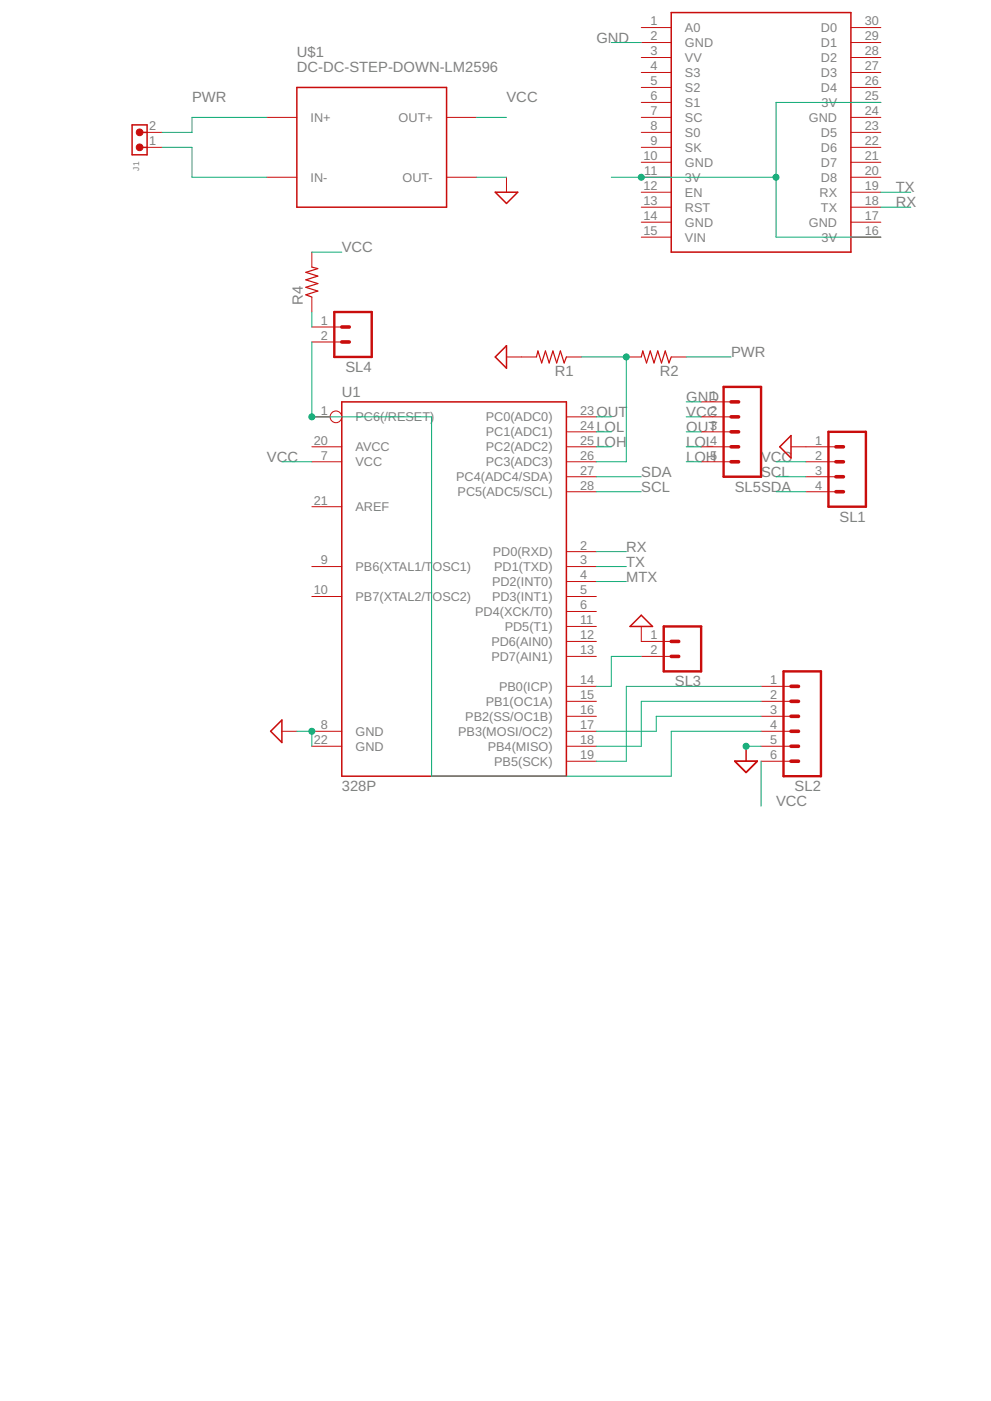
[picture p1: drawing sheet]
<svg xmlns="http://www.w3.org/2000/svg" width="420mm" height="594mm" viewBox="0 0 420 594" stroke-linecap="round" stroke-linejoin="round" font-family="sans-serif">
<path d="M284.6 5.3h76.2v101.6h-76.2zM125.9 37.1h63.4v50.8h-63.4zM56 53h6.4v12.6h-6.4zM59.2 56.1h3.2M59.2 62.5h3.2M210 81.5h9.5l-4.8 4.8zM214.7 146.6v9.5l-4.7-4.7zM144.9 170.4h95.2v158.7h-95.2zM335.4 184.7v9.5l-4.8-4.7zM271.9 260.9l4.7 4.7h-9.5zM119.5 305.3v9.6l-4.8-4.8zM311.6 322.8h9.5l-4.8 4.8z" fill="none" stroke="#c90d0c" stroke-width=".63"/>
<g fill="none" stroke="#c90d0c" stroke-width=".42">
<path d="M271.9 11.7h12.7M271.9 18h12.7M360.8 11.7h12.7M360.8 18h12.7M271.9 24.4h12.7M271.9 30.7h12.7M271.9 37.1h12.7M360.8 24.4h12.7M360.8 30.7h12.7M360.8 37.1h12.7M62.4 56.1h6.3M113.2 49.8h12.7"/>
<path d="M189.3 49.8h12.7M271.9 56.1h12.7M271.9 49.8h12.7M271.9 43.4h12.7M360.8 56.1h12.7M360.8 49.8h12.7M360.8 43.4h12.7M62.4 62.5h6.3M113.2 75.2h12.7M189.3 75.2h12.7M214.7 75.2v6.3M271.9 62.5h12.7"/>
<path d="M271.9 75.2h12.7M271.9 68.8h12.7M360.8 62.5h12.7M360.8 75.2h12.7M360.8 68.8h12.7M271.9 81.5h12.7M271.9 87.9h12.7M271.9 94.2h12.7M360.8 81.5h12.7M360.8 87.9h12.7M360.8 94.2h12.7M132.2 106.9v6.4"/>
<path d="M271.9 100.6h12.7M360.8 100.6h12.7M132.2 138.7h12.7M132.2 126v6.3M132.2 145h12.7M214.7 151.4h12.7M240.1 151.4h6.4M265.5 151.4h6.4M284.6 151.4h6.3M132.2 176.8h7.8M240.1 176.8h12.7M297.3 176.8h12.7"/>
<path d="M297.3 170.4h12.7M132.2 195.8h12.7M132.2 189.5h12.7M240.1 195.8h12.7M240.1 189.5h12.7M240.1 183.1h12.7M297.3 195.8h12.7M297.3 189.5h12.7M297.3 183.1h12.7M335.4 189.5h19M341.7 195.8h12.7M132.2 214.9h12.7"/>
<path d="M240.1 208.5h12.7M240.1 202.2h12.7M341.7 208.5h12.7M341.7 202.2h12.7M240.1 233.9h12.7M132.2 252.9h12.7M132.2 240.2h12.7M240.1 252.9h12.7M240.1 240.2h12.7M240.1 259.3h12.7M240.1 246.6h12.7M240.1 278.3h12.7"/>
<path d="M240.1 272h12.7M240.1 265.6h12.7M271.9 278.3h12.7M271.9 265.6v6.4h12.7M240.1 297.4h12.7M240.1 291h12.7M322.7 297.4h12.7M322.7 291h12.7M119.5 310.1h6.4M132.2 310.1h12.7M132.2 316.4h12.7M240.1 310.1h12.7"/>
<path d="M240.1 316.4h12.7M240.1 303.7h12.7M316.3 316.4v6.4M322.7 310.1h12.7M322.7 316.4h12.7M322.7 303.7h12.7M240.1 322.8h12.7M322.7 322.8h12.7"/>
<circle cx="142.4" cy="176.8" r="2.48"/>
</g>
<g fill="#c90d0c" stroke="#c90d0c" stroke-width=".42">
<circle cx="59.2" cy="62.5" r="1.43"/>
<circle cx="59.2" cy="56.1" r="1.43"/>
</g>
<path d="M141.7 132.3h15.9v19.1h-15.9zM306.8 164.1h15.9v38.1h-15.9zM351.2 183.1h15.9v31.8h-15.9zM281.4 265.6h15.9v19.1h-15.9zM332.2 284.7h15.9v44.4h-15.9z" fill="none" stroke="#c90d0c" stroke-width="1"/>
<g fill="none" stroke="#c90d0c" stroke-width="1.5">
<path d="M144.9 138.7h3.2M144.9 145h3.2M310 176.8h3.1M310 170.4h3.1M310 195.8h3.1M310 189.5h3.1M310 183.1h3.1M354.4 195.8h3.2M354.4 189.5h3.2M354.4 202.2h3.2M354.4 208.5h3.2M284.6 278.3h3.2"/>
<path d="M284.6 272h3.2M335.4 297.4h3.1M335.4 291h3.1M335.4 303.7h3.1M335.4 316.4h3.1M335.4 310.1h3.1M335.4 322.8h3.1"/>
</g>
<path d="M132.2 113.3l2.5 .6-5 1.6 5 1.6-5 1.6 5 1.5-5 1.6 5 1.6-5 1.6 2.5 1M227.4 151.4l.7-2.6 1.6 5.1 1.5-5.1 1.6 5.1 1.6-5.1 1.6 5.1 1.6-5.1 1.6 5.1 .9-2.5M271.9 151.4l.6-2.6 1.6 5.1 1.6-5.1 1.6 5.1 1.6-5.1 1.6 5.1 1.5-5.1 1.6 5.1 1-2.5" fill="none" stroke="#c90d0c" stroke-width=".51"/>
<g fill="none" stroke="#0dab76" stroke-width=".42">
<path d="M259.2 18h12.7M113.2 49.8h-31.8v6.3h-12.7M202 49.8h12.7M373.5 43.4h-44.5v57.2h44.5M68.7 62.5h12.7v12.7h31.8M202 75.2h12.7M259.2 75.2h69.8M373.5 81.5h12.7M373.5 87.9h12.7M132.2 106.9h12.7M132.2 132.3v6.4M132.2 145v31.8h50.8v152.3h101.6v-19h38.1"/>
<path d="M246.5 151.4h19v44.4h-12.7M290.9 151.4h19.1M252.8 176.8h6.4M290.9 176.8h6.4M290.9 170.4h6.4M119.5 195.8h12.7M252.8 183.1h6.4M252.8 189.5h6.4M290.9 195.8h6.4M290.9 183.1h6.4M290.9 189.5h6.4M329 195.8h12.7"/>
<path d="M252.8 208.5h19.1M252.8 202.2h19.1M329 208.5h12.7M329 202.2h12.7M252.8 233.9h12.7M252.8 240.2h12.7M252.8 246.6h12.7M271.9 278.3h-12.7v12.7h-6.4M322.7 297.4h-50.8v19h-19.1M322.7 291h-57.2v31.8h-12.7M125.9 310.1h6.3v6.3M316.3 316.4h6.4"/>
<path d="M322.7 303.7h-44.5v6.4h-25.4M322.7 322.8v19"/>
</g>
<g fill="#0dab76" stroke="#0dab76" stroke-width=".42">
<circle cx="271.9" cy="75.2" r="1.27"/>
<circle cx="329" cy="75.2" r="1.27"/>
<circle cx="132.2" cy="310.1" r="1.27"/>
<circle cx="316.3" cy="316.4" r="1.27"/>
<circle cx="132.2" cy="176.8" r="1.27"/>
<circle cx="265.5" cy="151.4" r="1.27"/>
</g>
<g font-size="6.3" fill="#808080">
<text x="252.8" y="18">GND</text>
<text x="125.9" y="24.4">U$1</text>
<text x="125.9" y="30.7">DC-DC-STEP-DOWN-LM2596</text>
<text x="81.4" y="43.4">PWR</text>
<text x="214.7" y="43.4">VCC</text>
<text x="379.8" y="81.5">TX</text>
<text x="379.8" y="87.9">RX</text>
<text x="144.9" y="106.9">VCC</text>
<text x="128.5" y="129.1" transform="rotate(-90 128.5 129.1)">R4</text>
<text x="310" y="151.4">PWR</text>
<text x="146.4" y="157.7">SL4</text>
<text x="235.3" y="159.6">R1</text>
<text x="279.7" y="159.6">R2</text>
<text x="144.9" y="168.5">U1</text>
<text x="290.9" y="170.4">GND</text>
<text x="252.8" y="176.8">OUT</text>
<text x="290.9" y="176.8">VCC</text>
<text x="252.8" y="183.1">LOL</text>
<text x="290.9" y="183.1">OUT</text>
<text x="252.8" y="189.5">LOH</text>
<text x="290.9" y="189.5">LOL</text>
<text x="113.2" y="195.8">VCC</text>
<text x="290.9" y="195.8">LOH</text>
<text x="322.7" y="195.8">VCC</text>
<text x="271.9" y="202.2">SDA</text>
<text x="322.7" y="202.2">SCL</text>
<text x="271.9" y="208.5">SCL</text>
<text x="311.5" y="208.5">SL5SDA</text>
<text x="356" y="221.2">SL1</text>
<text x="265.5" y="233.9">RX</text>
<text x="265.5" y="240.3">TX</text>
<text x="265.5" y="246.6">MTX</text>
<text x="286.1" y="291">SL3</text>
<text x="144.9" y="335.5">328P</text>
<text x="336.9" y="335.5">SL2</text>
<text x="329" y="341.8">VCC</text>
</g>
<g font-size="5.4" fill="#808080">
<text x="275.8" y="10.8">1</text>
<text x="366.6" y="10.8">30</text>
<text x="275.8" y="17.1">2</text>
<text x="290.4" y="13.6">A0</text>
<text x="348.1" y="13.6">D0</text>
<text x="366.6" y="17.1">29</text>
<text x="275.8" y="23.5">3</text>
<text x="290.4" y="19.9">GND</text>
<text x="348.1" y="19.9">D1</text>
<text x="366.6" y="23.5">28</text>
<text x="275.8" y="29.8">4</text>
<text x="290.4" y="26.3">VV</text>
<text x="348.1" y="26.3">D2</text>
<text x="366.6" y="29.8">27</text>
<text x="290.4" y="32.6">S3</text>
<text x="348.1" y="32.6">D3</text>
<text x="275.8" y="36.2">5</text>
<text x="290.4" y="39">S2</text>
<text x="348.1" y="39">D4</text>
<text x="366.6" y="36.2">26</text>
<text x="275.8" y="42.5">6</text>
<text x="290.4" y="45.3">S1</text>
<text x="348.4" y="45.3">3V</text>
<text x="366.6" y="42.5">25</text>
<text x="131.7" y="51.7">IN+</text>
<text x="169" y="51.7">OUT+</text>
<text x="275.8" y="48.9">7</text>
<text x="290.4" y="51.7">SC</text>
<text x="343" y="51.7">GND</text>
<text x="366.6" y="48.9">24</text>
<text x="63.3" y="55.2">2</text>
<text x="275.8" y="55.2">8</text>
<text x="290.4" y="58">S0</text>
<text x="348.1" y="58">D5</text>
<text x="366.6" y="55.2">23</text>
<text x="63.3" y="61.6">1</text>
<text x="275.8" y="61.6">9</text>
<text x="290.4" y="64.4">SK</text>
<text x="348.1" y="64.4">D6</text>
<text x="366.6" y="61.6">22</text>
<text x="272.8" y="67.9">10</text>
<text x="290.4" y="70.7">GND</text>
<text x="348.1" y="70.7">D7</text>
<text x="366.6" y="67.9">21</text>
<text x="131.7" y="77.1">IN-</text>
<text x="170.7" y="77.1">OUT-</text>
<text x="273.2" y="74.3">11</text>
<text x="290.4" y="77.1">3V</text>
<text x="348.1" y="77.1">D8</text>
<text x="366.6" y="74.3">20</text>
<text x="272.8" y="80.6">12</text>
<text x="290.4" y="83.4">EN</text>
<text x="347.5" y="83.4">RX</text>
<text x="366.6" y="80.6">19</text>
<text x="272.8" y="87">13</text>
<text x="290.4" y="89.8">RST</text>
<text x="348.1" y="89.8">TX</text>
<text x="366.6" y="87">18</text>
<text x="272.8" y="93.3">14</text>
<text x="366.6" y="93.3">17</text>
<text x="272.8" y="99.7">15</text>
<text x="290.4" y="96.1">GND</text>
<text x="343" y="96.1">GND</text>
<text x="366.6" y="99.7">16</text>
<text x="290.4" y="102.5">VIN</text>
<text x="348.4" y="102.5">3V</text>
<text x="136.1" y="137.8">1</text>
<text x="136.1" y="144.1">2</text>
<text x="301.1" y="169.5">1</text>
<text x="136.1" y="175.9">1</text>
<text x="150.7" y="178.7">PC6(/RESET)</text>
<text x="206" y="178.7">PC0(ADC0)</text>
<text x="246" y="175.9">23</text>
<text x="301.1" y="175.9">2</text>
<text x="206" y="185">PC1(ADC1)</text>
<text x="246" y="182.2">24</text>
<text x="301.1" y="182.2">3</text>
<text x="133.1" y="188.6">20</text>
<text x="150.7" y="191.4">AVCC</text>
<text x="206" y="191.4">PC2(ADC2)</text>
<text x="246" y="188.6">25</text>
<text x="301.1" y="188.6">4</text>
<text x="345.6" y="188.6">1</text>
<text x="136.1" y="194.9">7</text>
<text x="150.7" y="197.7">VCC</text>
<text x="206" y="197.7">PC3(ADC3)</text>
<text x="246" y="194.9">26</text>
<text x="301.1" y="194.9">5</text>
<text x="345.6" y="194.9">2</text>
<text x="246" y="201.3">27</text>
<text x="345.6" y="201.3">3</text>
<text x="193.4" y="204.1">PC4(ADC4/SDA)</text>
<text x="246" y="207.6">28</text>
<text x="345.6" y="207.6">4</text>
<text x="133.1" y="214">21</text>
<text x="194" y="210.4">PC5(ADC5/SCL)</text>
<text x="150.7" y="216.8">AREF</text>
<text x="246" y="233">2</text>
<text x="136.1" y="239.4">9</text>
<text x="208.9" y="235.8">PD0(RXD)</text>
<text x="246" y="239.4">3</text>
<text x="150.7" y="242.2">PB6(XTAL1/T</text>
<text x="183.4" y="242.2">OSC1)</text>
<text x="209.5" y="242.2">PD1(TXD)</text>
<text x="246" y="245.7">4</text>
<text x="208.6" y="248.5">PD2(INT0)</text>
<text x="133.1" y="252.1">10</text>
<text x="150.7" y="254.9">PB7(XTAL2/T</text>
<text x="183.4" y="254.9">OSC2)</text>
<text x="208.6" y="254.9">PD3(INT1)</text>
<text x="246" y="252.1">5</text>
<text x="201.5" y="261.2">PD4(XCK/T0)</text>
<text x="246" y="258.4">6</text>
<text x="214" y="267.6">PD5(T1)</text>
<text x="246" y="264.8">11</text>
<text x="208.3" y="273.9">PD6(AIN0)</text>
<text x="246" y="271.1">12</text>
<text x="275.8" y="271.1">1</text>
<text x="208.3" y="280.3">PD7(AIN1)</text>
<text x="246" y="277.5">13</text>
<text x="275.8" y="277.5">2</text>
<text x="211.6" y="293">PB0(ICP)</text>
<text x="246" y="290.2">14</text>
<text x="326.5" y="290.2">1</text>
<text x="205.9" y="299.3">PB1(OC1A)</text>
<text x="246" y="296.5">15</text>
<text x="326.5" y="296.5">2</text>
<text x="197.3" y="305.6">PB2(SS/OC1B)</text>
<text x="246" y="302.9">16</text>
<text x="326.5" y="302.9">3</text>
<text x="136.1" y="309.2">8</text>
<text x="150.7" y="312">GND</text>
<text x="194.2" y="312">PB3(MOSI/OC2)</text>
<text x="246" y="309.2">17</text>
<text x="326.5" y="309.2">4</text>
<text x="133.1" y="315.6">22</text>
<text x="246" y="315.6">18</text>
<text x="326.5" y="315.6">5</text>
<text x="150.7" y="318.3">GND</text>
<text x="206.8" y="318.3">PB4(MISO)</text>
<text x="246" y="321.9">19</text>
<text x="326.5" y="321.9">6</text>
<text x="209.5" y="324.7">PB5(SCK)</text>
</g>
<text font-size="3.6" fill="#808080" x="59" y="72.4" transform="rotate(-90 59 72.4)">J1</text>
</svg>
